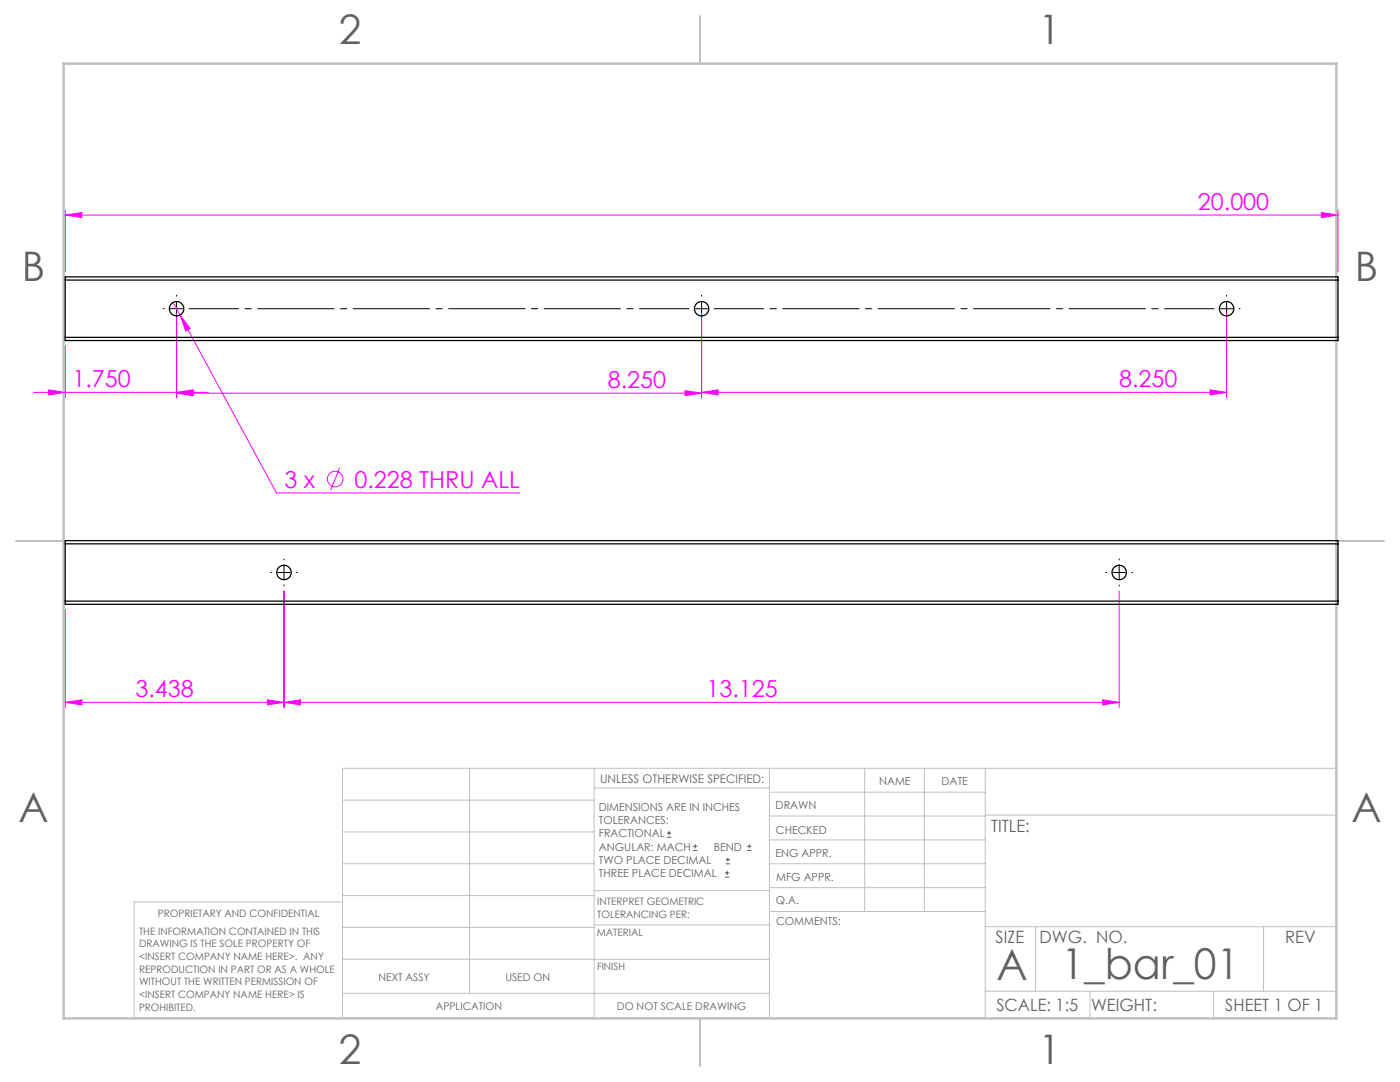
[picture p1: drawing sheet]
<svg xmlns="http://www.w3.org/2000/svg" width="279mm" height="216mm" viewBox="0 0 279 216" stroke-linecap="round" stroke-linejoin="round" font-family="sans-serif">
<g fill="none" stroke="#f0f" stroke-width=".2">
<path d="M13 42.9l3.3-.5v1zM13 41.9v12.4M13 42.9h254M263.7 42.4l3.3 .5-3.3 .5zM267 41.9v12.4M6.7 78.3h34.9M9.7 77.8l3.3 .5-3.3 .5zM13 69v10.3M34.6 60.3l1.3 2.6M35.2 78.5l3.3-.6v1.1zM35.2 78.3l3.3-.5v1zM35.2 62.6v16.9"/>
<path d="M35.2 78.5h104.8M35.9 62.9l2.1 2.6-.9 .5zM35.9 62.9l19.3 35.5h48.6M136.7 77.9l3.3 .6-3.3 .5zM140 78.3l3.3-.5v1zM140 62.6v16.9M140 78.3h104.8M241.5 77.8l3.3 .5-3.3 .5zM244.8 62.6v16.7M67.8 93.4l-1.8 4.4M56.7 117.9v23.2M223.4 117.9v23.2"/>
<path d="M13 121.6v19.5M53.4 139.6l3.3 .5-3.3 .6zM220.1 139.6l3.3 .5-3.3 .6zM13 140.1l3.3-.5v1.1zM13 140.1h210.4M56.7 140.1l3.3-.5v1.1z"/>
<circle cx="66.9" cy="95.6" r="1.56"/>
</g>
<g fill="none" stroke="#606060" stroke-width=".2">
<path d="M133.1 167.1h.8M133.1 166.2h.8M133.5 165.8v.8M138.3 169.7h.9M138.3 168.9h.9M138.8 168.5v.8M144.7 175h.8M144.7 174.2h.8M144.8 172.4h.9M144.8 171.5h.9M145.1 173.8v.8M145.3 171.1v.8"/>
<path d="M149.1 169.7h.9M149.1 168.9h.9M149.5 168.5v.8"/>
</g>
<g fill="none" stroke="#000" stroke-width=".2" stroke-dasharray="15.2 1.3 1.3 1.3">
<path d="M35.2 59.1v-.2M140 59.1v-.2M244.8 59.1v-.2M32.7 61.6h-.2M35.2 61.6v-1.2M35.2 61.6h-1.2M35.2 61.6v1.3M35.2 61.6h1.3M35.2 64.1v.2M140 61.6v-1.2M140 61.6h-1.2M140 61.6v1.3"/>
<path d="M140 61.6h1.3M140 64.1v.2M244.8 64.1v.2M247.3 61.6h.2M54.2 114.2h-.2M56.7 111.7v-.2M56.7 116.7v.2M59.2 114.2h.2M220.9 114.2h-.2M223.4 111.7v-.2M223.4 116.7v.2M225.9 114.2h.2"/>
</g>
<path d="M37.7 61.6h99.8M142.5 61.6h99.8" fill="none" stroke="#000" stroke-width=".2" stroke-dasharray="15.2 1.3 1.3 1.3" stroke-dashoffset="5.4"/>
<path d="M243.5 61.6h2.5M244.8 60.4v2.5M55.4 114.2h2.5M56.7 113v2.5M222.1 114.2h2.5M223.4 113v2.5" fill="none" stroke="#000" stroke-width=".2"/>
<g fill="none" stroke="#c0c0c0" stroke-width=".2">
<path d="M68.4 159.7h50.2M93.7 153.3v44.9M118.6 153.3v49.9M118.6 157.2h34.9M153.5 153.3v49.9M153.5 158.1h43.1M172.6 153.3v28.6M184.5 153.3v28.6M196.6 153.3v49.9M266.7 153.3h-198.3v49.9M68.4 178.7h50.2M68.4 172.4h50.2"/>
<path d="M68.4 166h50.2M68.4 180h-41.6v23.2M118.6 177.7h35.1M153.5 167.6h43.1M153.5 162.8h43.1M153.5 172.4h43.1M153.5 177.1h43.1M196.6 162.6h70.1M68.4 198.2h85.1M68.4 185.1h50.2M68.4 191.4h50.2M118.6 191.4h34.9"/>
<path d="M118.6 184.6h35.1M153.7 181.9h42.9M196.6 197.8h70.1M196.6 184.9h70.1M206.7 184.9v12.9M217.5 197.8v5.4M242.2 197.8v5.4M252.2 184.9v12.9"/>
</g>
<path d="M139.7 3.2v9.5M3.2 107.9h9.5M266.7 107.9h9.5M139.7 203.2v9.5" fill="none" stroke="#c0c0c0" stroke-width=".25"/>
<path d="M12.7 12.7h254v190.5h-254z" fill="none" stroke="#c0c0c0" stroke-width=".5"/>
<g fill="#f0f">
<path d="M35.9 62.9l2.1 2.6-.9 .5z"/>
<path d="M35.2 78.5l3.3-.6v1.1zM136.7 77.9l3.3 .6-3.3 .5zM13 42.9l3.3-.5v1zM263.7 42.4l3.3 .5-3.3 .5z"/>
<path d="M140 78.3l3.3-.5v1zM241.5 77.8l3.3 .5-3.3 .5z"/>
<path d="M35.2 78.3l3.3-.5v1zM9.7 77.8l3.3 .5-3.3 .5z"/>
<path d="M13 140.1l3.3-.5v1.1zM53.4 139.6l3.3 .5-3.3 .6zM56.7 140.1l3.3-.5v1.1zM220.1 139.6l3.3 .5-3.3 .6z"/>
</g>
<g fill="none" stroke="#000" stroke-width=".25">
<path d="M13 55.9v-.6h254v.6M13 55.9h254M13 55.9v11.4M267 55.9v11.4M13 67.3v.7h254v-.7M13 67.3h254M13 119.9v.7h254v-.7M13 108.5v-.6h254v.6M13 108.5v11.4M13 119.9h254M13 108.5h254M267 108.5v11.4"/>
<circle cx="35.2" cy="61.6" r="1.45"/>
<circle cx="140" cy="61.6" r="1.45"/>
<circle cx="244.8" cy="61.6" r="1.45"/>
<circle cx="56.7" cy="114.2" r="1.45"/>
<circle cx="223.4" cy="114.2" r="1.45"/>
</g>
<g font-size="8.5" fill="#606060">
<text x="198.9" y="195.5">A</text>
<text x="211.8" y="195.4">1_bar_01</text>
</g>
<g font-size="8.1" fill="#606060">
<text x="67.6" y="8.9">2</text>
<text x="207.3" y="8.9">1</text>
<text x="4.4" y="56.2">B</text>
<text x="270.4" y="56.2">B</text>
<text x="3.7" y="164.1">A</text>
<text x="269.7" y="164.1">A</text>
<text x="67.6" y="212.4">2</text>
<text x="207.3" y="212.4">1</text>
</g>
<g font-size="4.7" fill="#f0f">
<text x="239.1" y="41.9">20.000</text>
<text x="14.5" y="77.3">1.750</text>
<text x="121.3" y="77.4">8.250</text>
<text x="223.4" y="77.3">8.250</text>
<text x="56.8" y="97.3">3 x</text>
<text x="70.7" y="97.3">0.228 THRU ALL</text>
<text x="27" y="139.1">3.438</text>
<text x="141" y="139.1">13.125</text>
</g>
<g font-size="3.4" fill="#606060">
<text x="197.8" y="166">TITLE:</text>
<text x="198.7" y="188.1">SIZE</text>
<text x="207.5" y="188.1">DWG. NO.</text>
<text x="256.5" y="188.2">REV</text>
<text x="198.8" y="201.7">SCALE: 1:5</text>
<text x="217.7" y="201.8">WEIGHT:</text>
<text x="244.5" y="201.7">SHEET 1 OF 1</text>
</g>
<text font-size="2.4" fill="#606060" x="119.8" y="156.2">UNLESS OTHERWISE SPECIFIED:</text>
<g font-size="2.2" fill="#606060">
<text x="119.5" y="161.8">DIMENSIONS ARE IN INCHES</text>
<text x="154.8" y="161.4">DRAWN</text>
<text x="175.4" y="156.6">NAME</text>
<text x="187.9" y="156.7">DATE</text>
<text x="119.5" y="164.4">TOLERANCES:</text>
<text x="119.5" y="167.1">FRACTIONAL</text>
<text x="154.9" y="166.3">CHECKED</text>
<text x="119.5" y="169.7">ANGULAR: MACH</text>
<text x="119.5" y="172.4">TWO PLACE DECIMAL</text>
<text x="142.5" y="169.7">BEND</text>
<text x="154.8" y="171">ENG APPR.</text>
<text x="119.5" y="175">THREE PLACE DECIMAL</text>
<text x="154.9" y="175.7">MFG APPR.</text>
<text x="154.9" y="180.4">Q.A.</text>
<text x="154.9" y="184.6">COMMENTS:</text>
</g>
<g font-size="2.1" fill="#606060">
<text x="75.5" y="195.7">NEXT ASSY</text>
<text x="100.9" y="195.7">USED ON</text>
<text x="86.9" y="201.5">APPLICATION</text>
<text x="123.1" y="201.6">DO NOT SCALE DRAWING</text>
</g>
<g font-size="2" fill="#606060">
<text x="31.5" y="182.9">PROPRIETARY AND CONFIDENTIAL</text>
<text x="119.2" y="180.6">INTERPRET GEOMETRIC</text>
<text x="119.2" y="183.1">TOLERANCING PER:</text>
<text x="27.8" y="186.5">THE INFORMATION CONTAINED IN THIS</text>
<text x="27.8" y="189">DRAWING IS THE SOLE PROPERTY OF</text>
<text x="27.8" y="191.6">&lt;INSERT COMPANY NAME HERE&gt;. ANY</text>
<text x="119.1" y="186.7">MATERIAL</text>
<text x="27.8" y="194.1">REPRODUCTION IN PART OR AS A WHOLE</text>
<text x="27.8" y="196.6">WITHOUT THE WRITTEN PERMISSION OF</text>
<text x="119.1" y="193.5">FINISH</text>
<text x="27.8" y="199.1">&lt;INSERT COMPANY NAME HERE&gt; IS</text>
<text x="27.8" y="201.7">PROHIBITED.</text>
</g>
</svg>
